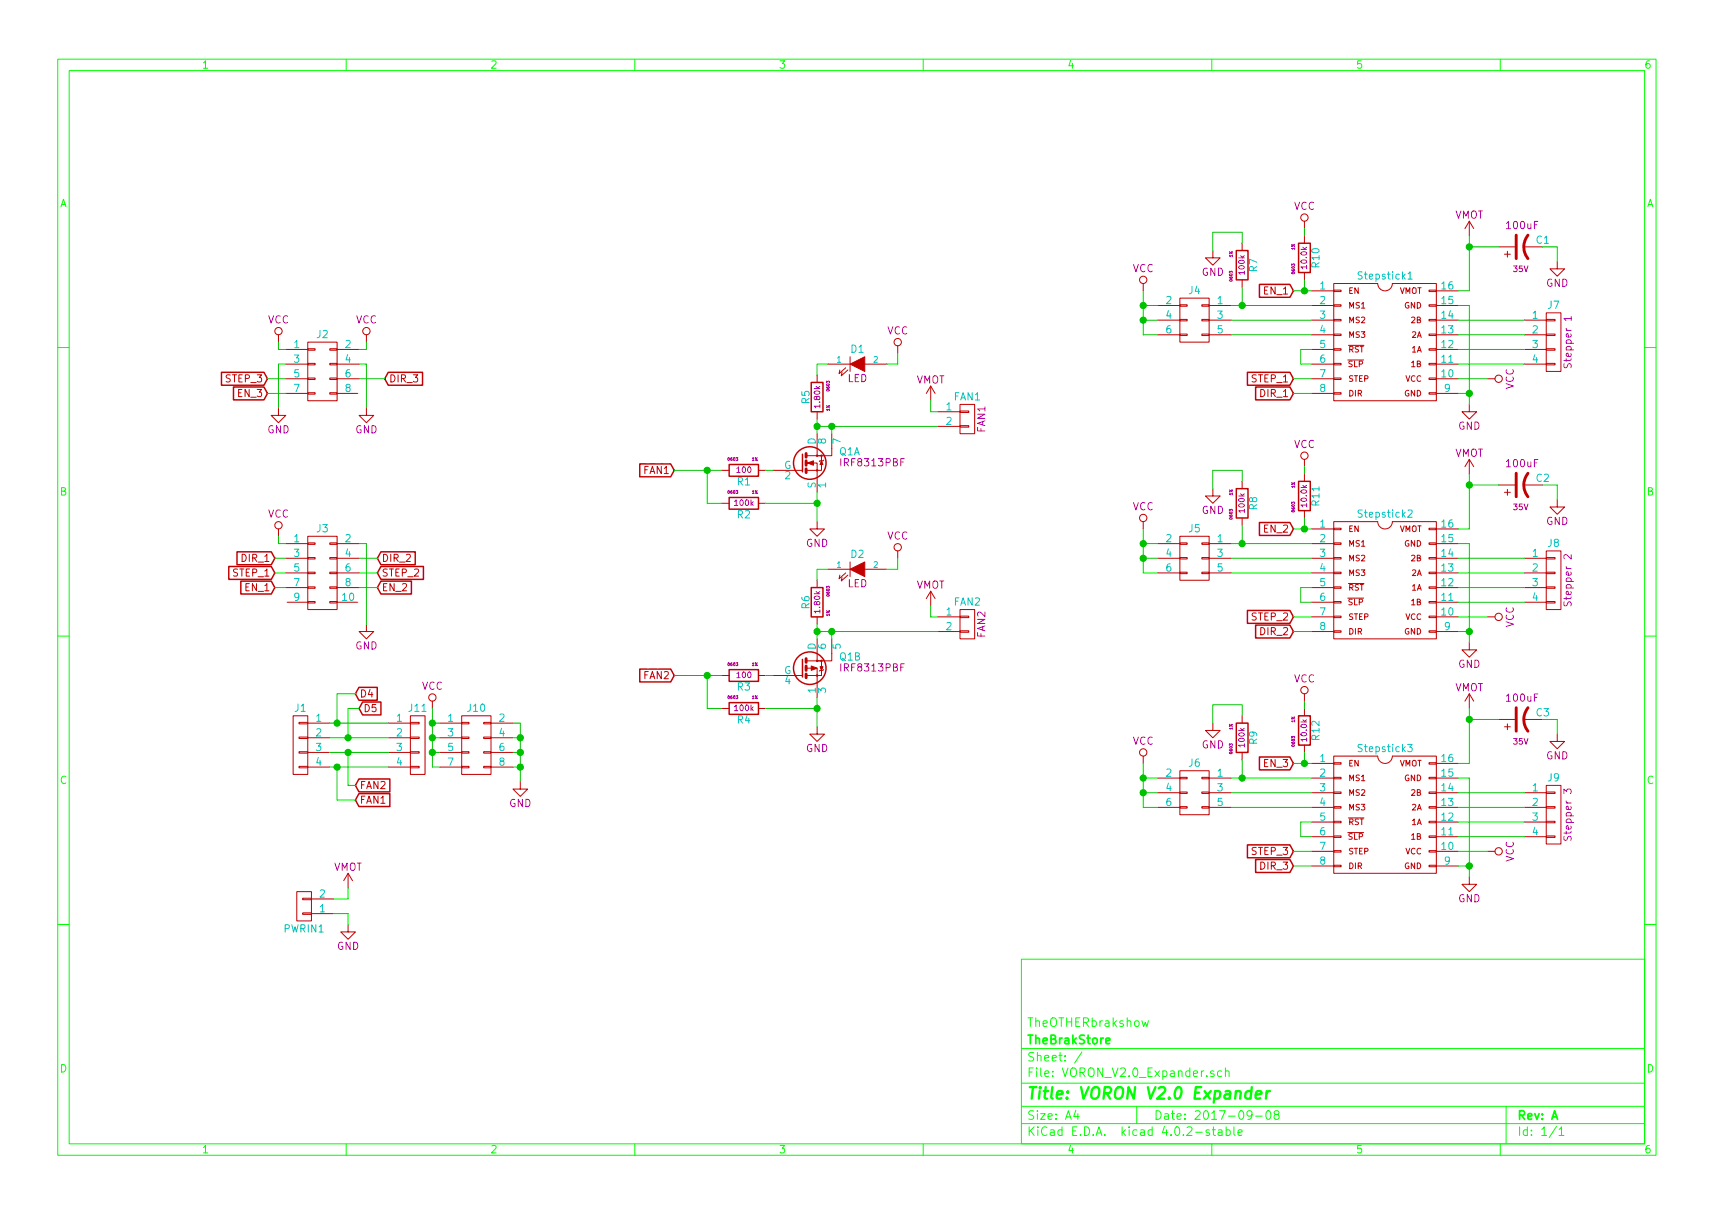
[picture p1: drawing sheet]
EESchema Schematic File Version 2
LIBS:power
LIBS:device
LIBS:transistors
LIBS:conn
LIBS:linear
LIBS:regul
LIBS:74xx
LIBS:cmos4000
LIBS:adc-dac
LIBS:memory
LIBS:xilinx
LIBS:microcontrollers
LIBS:dsp
LIBS:microchip
LIBS:analog_switches
LIBS:motorola
LIBS:texas
LIBS:intel
LIBS:audio
LIBS:interface
LIBS:digital-audio
LIBS:philips
LIBS:display
LIBS:cypress
LIBS:siliconi
LIBS:opto
LIBS:atmel
LIBS:contrib
LIBS:valves
LIBS:VORON_V2.0_Expander
LIBS:VORON_V2.0
LIBS:VORON_V2.0_Expander-cache
EELAYER 25 0
EELAYER END
$Descr A4 11693 8268
encoding utf-8
Sheet 1 1
Title "VORON V2.0 Expander"
Date "2017-09-08"
Rev "A"
Comp "TheBrakStore"
Comment1 "TheOTHERbrakshow"
Comment2 ""
Comment3 ""
Comment4 ""
$EndDescr
$Comp
L CONN_02X04 J2
U 1 1
P 2200 2525
F 0 "J2" H 2200 2775 50  0000 C CNN
F 1 "CONN_02X04" H 2200 2275 50  0001 C CNN
F 2 "VORON_V2.0:2X4_PIN_SOCKET" H 2200 1325 50  0001 C CNN
F 3 "" H 2200 1325 50  0000 C CNN
	1    2200 2525
	1    0    0    -1  
$EndComp
$Comp
L CONN_02X05 J3
U 1 1
P 2200 3900
F 0 "J3" H 2200 4200 50  0000 C CNN
F 1 "CONN_02X05" H 2200 3600 50  0001 C CNN
F 2 "VORON_V2.0:2X5_PIN_SOCKET" H 2200 2700 50  0001 C CNN
F 3 "" H 2200 2700 50  0000 C CNN
	1    2200 3900
	1    0    0    -1  
$EndComp
$Comp
L Stepstick Stepstick1
U 1 1
P 9450 2325
F 0 "Stepstick1" H 9450 2775 50  0000 C CNN
F 1 "Stepstick" H 9450 1825 50  0001 C CNN
F 2 "VORON_V2.0:Stepstick" H 9450 1125 50  0001 C CNN
F 3 "" H 9450 1125 50  0000 C CNN
	1    9450 2325
	1    0    0    -1  
$EndComp
$Comp
L R R10
U 1 1
P 8900 1750
F 0 "R10" V 8980 1750 50  0000 C CNN
F 1 "10.0k" V 8900 1750 39  0000 C CNN
F 2 "VORON_V2.0:R_0603" V 8830 1750 50  0001 C CNN
F 3 "" H 8900 1750 50  0000 C CNN
F 4 "1%" V 8825 1825 20  0000 C CNN "Tolerance"
F 5 "0603" V 8825 1675 20  0000 C CNN "Package"
	1    8900 1750
	1    0    0    -1  
$EndComp
Text GLabel 8825 1975 0    49   Input ~ 0
EN_1
$Comp
L R R7
U 1 1
P 8475 1800
F 0 "R7" V 8555 1800 50  0000 C CNN
F 1 "100k" V 8475 1800 39  0000 C CNN
F 2 "VORON_V2.0:R_0603" V 8405 1800 50  0001 C CNN
F 3 "" H 8475 1800 50  0000 C CNN
F 4 "1%" V 8400 1875 20  0000 C CNN "Tolerance"
F 5 "0603" V 8400 1725 20  0000 C CNN "Package"
	1    8475 1800
	1    0    0    -1  
$EndComp
Text GLabel 8825 2575 0    49   Input ~ 0
STEP_1
Text GLabel 8825 2675 0    49   Input ~ 0
DIR_1
$Comp
L VMOT #PWR01
U 1 1
P 10025 1600
F 0 "#PWR01" H 10025 1450 50  0001 C CNN
F 1 "VMOT" H 10025 1740 50  0000 C CNN
F 2 "" H 10025 1600 50  0000 C CNN
F 3 "" H 10025 1600 50  0000 C CNN
	1    10025 1600
	1    0    0    -1  
$EndComp
$Comp
L VCC #PWR02
U 1 1
P 10150 2575
F 0 "#PWR02" H 10150 2425 50  0001 C CNN
F 1 "VCC" H 10150 2725 50  0000 C CNN
F 2 "" H 10150 2575 50  0000 C CNN
F 3 "" H 10150 2575 50  0000 C CNN
	1    10150 2575
	0    1    1    0   
$EndComp
$Comp
L GND #PWR03
U 1 1
P 10025 2750
F 0 "#PWR03" H 10025 2500 50  0001 C CNN
F 1 "GND" H 10025 2600 50  0000 C CNN
F 2 "" H 10025 2750 50  0000 C CNN
F 3 "" H 10025 2750 50  0000 C CNN
	1    10025 2750
	1    0    0    -1  
$EndComp
$Comp
L CONN_02X03 J4
U 1 1
P 8150 2175
F 0 "J4" H 8150 2375 50  0000 C CNN
F 1 "CONN_02X03" H 8150 1975 50  0001 C CNN
F 2 "VORON_V2.0:2X03_PIN_HEADER" H 8150 975 50  0001 C CNN
F 3 "" H 8150 975 50  0000 C CNN
	1    8150 2175
	-1   0    0    -1  
$EndComp
$Comp
L VCC #PWR04
U 1 1
P 7800 1975
F 0 "#PWR04" H 7800 1825 50  0001 C CNN
F 1 "VCC" H 7800 2125 50  0000 C CNN
F 2 "" H 7800 1975 50  0000 C CNN
F 3 "" H 7800 1975 50  0000 C CNN
	1    7800 1975
	1    0    0    -1  
$EndComp
$Comp
L GND #PWR05
U 1 1
P 8275 1700
F 0 "#PWR05" H 8275 1450 50  0001 C CNN
F 1 "GND" H 8275 1550 50  0000 C CNN
F 2 "" H 8275 1700 50  0000 C CNN
F 3 "" H 8275 1700 50  0000 C CNN
	1    8275 1700
	1    0    0    -1  
$EndComp
$Comp
L CONN_01X04 J7
U 1 1
P 10600 2325
F 0 "J7" H 10600 2575 50  0000 C CNN
F 1 "Stepper 1" V 10700 2325 50  0000 C CNN
F 2 "VORON_V2.0:1X04_PIN_HEADER" H 10600 2325 50  0001 C CNN
F 3 "" H 10600 2325 50  0000 C CNN
	1    10600 2325
	1    0    0    -1  
$EndComp
$Comp
L Stepstick Stepstick2
U 1 1
P 9450 3950
F 0 "Stepstick2" H 9450 4400 50  0000 C CNN
F 1 "Stepstick" H 9450 3450 50  0001 C CNN
F 2 "VORON_V2.0:Stepstick" H 9450 2750 50  0001 C CNN
F 3 "" H 9450 2750 50  0000 C CNN
	1    9450 3950
	1    0    0    -1  
$EndComp
$Comp
L R R11
U 1 1
P 8900 3375
F 0 "R11" V 8980 3375 50  0000 C CNN
F 1 "10.0k" V 8900 3375 39  0000 C CNN
F 2 "VORON_V2.0:R_0603" V 8830 3375 50  0001 C CNN
F 3 "" H 8900 3375 50  0000 C CNN
F 4 "1%" V 8825 3450 20  0000 C CNN "Tolerance"
F 5 "0603" V 8825 3300 20  0000 C CNN "Package"
	1    8900 3375
	1    0    0    -1  
$EndComp
Text GLabel 8825 3600 0    49   Input ~ 0
EN_2
$Comp
L R R8
U 1 1
P 8475 3425
F 0 "R8" V 8555 3425 50  0000 C CNN
F 1 "100k" V 8475 3425 39  0000 C CNN
F 2 "VORON_V2.0:R_0603" V 8405 3425 50  0001 C CNN
F 3 "" H 8475 3425 50  0000 C CNN
F 4 "1%" V 8400 3500 20  0000 C CNN "Tolerance"
F 5 "0603" V 8400 3350 20  0000 C CNN "Package"
	1    8475 3425
	1    0    0    -1  
$EndComp
Text GLabel 8825 4200 0    49   Input ~ 0
STEP_2
Text GLabel 8825 4300 0    49   Input ~ 0
DIR_2
$Comp
L VCC #PWR06
U 1 1
P 10150 4200
F 0 "#PWR06" H 10150 4050 50  0001 C CNN
F 1 "VCC" H 10150 4350 50  0000 C CNN
F 2 "" H 10150 4200 50  0000 C CNN
F 3 "" H 10150 4200 50  0000 C CNN
	1    10150 4200
	0    1    1    0   
$EndComp
$Comp
L GND #PWR07
U 1 1
P 10025 4375
F 0 "#PWR07" H 10025 4125 50  0001 C CNN
F 1 "GND" H 10025 4225 50  0000 C CNN
F 2 "" H 10025 4375 50  0000 C CNN
F 3 "" H 10025 4375 50  0000 C CNN
	1    10025 4375
	1    0    0    -1  
$EndComp
$Comp
L CONN_02X03 J5
U 1 1
P 8150 3800
F 0 "J5" H 8150 4000 50  0000 C CNN
F 1 "CONN_02X03" H 8150 3600 50  0001 C CNN
F 2 "VORON_V2.0:2X03_PIN_HEADER" H 8150 2600 50  0001 C CNN
F 3 "" H 8150 2600 50  0000 C CNN
	1    8150 3800
	-1   0    0    -1  
$EndComp
$Comp
L VCC #PWR08
U 1 1
P 7800 3600
F 0 "#PWR08" H 7800 3450 50  0001 C CNN
F 1 "VCC" H 7800 3750 50  0000 C CNN
F 2 "" H 7800 3600 50  0000 C CNN
F 3 "" H 7800 3600 50  0000 C CNN
	1    7800 3600
	1    0    0    -1  
$EndComp
$Comp
L GND #PWR09
U 1 1
P 8275 3325
F 0 "#PWR09" H 8275 3075 50  0001 C CNN
F 1 "GND" H 8275 3175 50  0000 C CNN
F 2 "" H 8275 3325 50  0000 C CNN
F 3 "" H 8275 3325 50  0000 C CNN
	1    8275 3325
	1    0    0    -1  
$EndComp
$Comp
L CONN_01X04 J8
U 1 1
P 10600 3950
F 0 "J8" H 10600 4200 50  0000 C CNN
F 1 "Stepper 2" V 10700 3950 50  0000 C CNN
F 2 "VORON_V2.0:1X04_PIN_HEADER" H 10600 3950 50  0001 C CNN
F 3 "" H 10600 3950 50  0000 C CNN
	1    10600 3950
	1    0    0    -1  
$EndComp
$Comp
L Stepstick Stepstick3
U 1 1
P 9450 5550
F 0 "Stepstick3" H 9450 6000 50  0000 C CNN
F 1 "Stepstick" H 9450 5050 50  0001 C CNN
F 2 "VORON_V2.0:Stepstick" H 9450 4350 50  0001 C CNN
F 3 "" H 9450 4350 50  0000 C CNN
	1    9450 5550
	1    0    0    -1  
$EndComp
$Comp
L R R12
U 1 1
P 8900 4975
F 0 "R12" V 8980 4975 50  0000 C CNN
F 1 "10.0k" V 8900 4975 39  0000 C CNN
F 2 "VORON_V2.0:R_0603" V 8830 4975 50  0001 C CNN
F 3 "" H 8900 4975 50  0000 C CNN
F 4 "1%" V 8825 5050 20  0000 C CNN "Tolerance"
F 5 "0603" V 8825 4900 20  0000 C CNN "Package"
	1    8900 4975
	1    0    0    -1  
$EndComp
Text GLabel 8825 5200 0    49   Input ~ 0
EN_3
$Comp
L R R9
U 1 1
P 8475 5025
F 0 "R9" V 8555 5025 50  0000 C CNN
F 1 "100k" V 8475 5025 39  0000 C CNN
F 2 "VORON_V2.0:R_0603" V 8405 5025 50  0001 C CNN
F 3 "" H 8475 5025 50  0000 C CNN
F 4 "1%" V 8400 5100 20  0000 C CNN "Tolerance"
F 5 "0603" V 8400 4950 20  0000 C CNN "Package"
	1    8475 5025
	1    0    0    -1  
$EndComp
Text GLabel 8825 5800 0    49   Input ~ 0
STEP_3
Text GLabel 8825 5900 0    49   Input ~ 0
DIR_3
$Comp
L VCC #PWR010
U 1 1
P 10150 5800
F 0 "#PWR010" H 10150 5650 50  0001 C CNN
F 1 "VCC" H 10150 5950 50  0000 C CNN
F 2 "" H 10150 5800 50  0000 C CNN
F 3 "" H 10150 5800 50  0000 C CNN
	1    10150 5800
	0    1    1    0   
$EndComp
$Comp
L GND #PWR011
U 1 1
P 10025 5975
F 0 "#PWR011" H 10025 5725 50  0001 C CNN
F 1 "GND" H 10025 5825 50  0000 C CNN
F 2 "" H 10025 5975 50  0000 C CNN
F 3 "" H 10025 5975 50  0000 C CNN
	1    10025 5975
	1    0    0    -1  
$EndComp
$Comp
L CONN_02X03 J6
U 1 1
P 8150 5400
F 0 "J6" H 8150 5600 50  0000 C CNN
F 1 "CONN_02X03" H 8150 5200 50  0001 C CNN
F 2 "VORON_V2.0:2X03_PIN_HEADER" H 8150 4200 50  0001 C CNN
F 3 "" H 8150 4200 50  0000 C CNN
	1    8150 5400
	-1   0    0    -1  
$EndComp
$Comp
L VCC #PWR012
U 1 1
P 7800 5200
F 0 "#PWR012" H 7800 5050 50  0001 C CNN
F 1 "VCC" H 7800 5350 50  0000 C CNN
F 2 "" H 7800 5200 50  0000 C CNN
F 3 "" H 7800 5200 50  0000 C CNN
	1    7800 5200
	1    0    0    -1  
$EndComp
$Comp
L GND #PWR013
U 1 1
P 8275 4925
F 0 "#PWR013" H 8275 4675 50  0001 C CNN
F 1 "GND" H 8275 4775 50  0000 C CNN
F 2 "" H 8275 4925 50  0000 C CNN
F 3 "" H 8275 4925 50  0000 C CNN
	1    8275 4925
	1    0    0    -1  
$EndComp
$Comp
L CONN_01X04 J9
U 1 1
P 10600 5550
F 0 "J9" H 10600 5800 50  0000 C CNN
F 1 "Stepper 3" V 10700 5550 50  0000 C CNN
F 2 "VORON_V2.0:1X04_PIN_HEADER" H 10600 5550 50  0001 C CNN
F 3 "" H 10600 5550 50  0000 C CNN
	1    10600 5550
	1    0    0    -1  
$EndComp
$Comp
L VCC #PWR014
U 1 1
P 8900 4775
F 0 "#PWR014" H 8900 4625 50  0001 C CNN
F 1 "VCC" H 8900 4925 50  0000 C CNN
F 2 "" H 8900 4775 50  0000 C CNN
F 3 "" H 8900 4775 50  0000 C CNN
	1    8900 4775
	1    0    0    -1  
$EndComp
$Comp
L VCC #PWR015
U 1 1
P 8900 3175
F 0 "#PWR015" H 8900 3025 50  0001 C CNN
F 1 "VCC" H 8900 3325 50  0000 C CNN
F 2 "" H 8900 3175 50  0000 C CNN
F 3 "" H 8900 3175 50  0000 C CNN
	1    8900 3175
	1    0    0    -1  
$EndComp
$Comp
L VCC #PWR016
U 1 1
P 8900 1550
F 0 "#PWR016" H 8900 1400 50  0001 C CNN
F 1 "VCC" H 8900 1700 50  0000 C CNN
F 2 "" H 8900 1550 50  0000 C CNN
F 3 "" H 8900 1550 50  0000 C CNN
	1    8900 1550
	1    0    0    -1  
$EndComp
$Comp
L VCC #PWR017
U 1 1
P 1900 2325
F 0 "#PWR017" H 1900 2175 50  0001 C CNN
F 1 "VCC" H 1900 2475 50  0000 C CNN
F 2 "" H 1900 2325 50  0000 C CNN
F 3 "" H 1900 2325 50  0000 C CNN
	1    1900 2325
	1    0    0    -1  
$EndComp
$Comp
L VCC #PWR018
U 1 1
P 2500 2325
F 0 "#PWR018" H 2500 2175 50  0001 C CNN
F 1 "VCC" H 2500 2475 50  0000 C CNN
F 2 "" H 2500 2325 50  0000 C CNN
F 3 "" H 2500 2325 50  0000 C CNN
	1    2500 2325
	1    0    0    -1  
$EndComp
$Comp
L VCC #PWR019
U 1 1
P 1900 3650
F 0 "#PWR019" H 1900 3500 50  0001 C CNN
F 1 "VCC" H 1900 3800 50  0000 C CNN
F 2 "" H 1900 3650 50  0000 C CNN
F 3 "" H 1900 3650 50  0000 C CNN
	1    1900 3650
	1    0    0    -1  
$EndComp
Text GLabel 1875 3800 0    49   Input ~ 0
DIR_1
Text GLabel 1875 3900 0    49   Input ~ 0
STEP_1
Text GLabel 1875 4000 0    49   Input ~ 0
EN_1
Text GLabel 2575 3800 2    49   Input ~ 0
DIR_2
Text GLabel 2575 3900 2    49   Input ~ 0
STEP_2
Text GLabel 2575 4000 2    49   Input ~ 0
EN_2
$Comp
L GND #PWR020
U 1 1
P 2500 4250
F 0 "#PWR020" H 2500 4000 50  0001 C CNN
F 1 "GND" H 2500 4100 50  0000 C CNN
F 2 "" H 2500 4250 50  0000 C CNN
F 3 "" H 2500 4250 50  0000 C CNN
	1    2500 4250
	1    0    0    -1  
$EndComp
Text GLabel 2625 2575 2    49   Input ~ 0
DIR_3
Text GLabel 1825 2675 0    49   Input ~ 0
EN_3
Text GLabel 1825 2575 0    49   Input ~ 0
STEP_3
$Comp
L GND #PWR021
U 1 1
P 1900 2775
F 0 "#PWR021" H 1900 2525 50  0001 C CNN
F 1 "GND" H 1900 2625 50  0000 C CNN
F 2 "" H 1900 2775 50  0000 C CNN
F 3 "" H 1900 2775 50  0000 C CNN
	1    1900 2775
	1    0    0    -1  
$EndComp
$Comp
L GND #PWR022
U 1 1
P 2500 2775
F 0 "#PWR022" H 2500 2525 50  0001 C CNN
F 1 "GND" H 2500 2625 50  0000 C CNN
F 2 "" H 2500 2775 50  0000 C CNN
F 3 "" H 2500 2775 50  0000 C CNN
	1    2500 2775
	1    0    0    -1  
$EndComp
NoConn ~ 2450 2675
NoConn ~ 2450 4100
NoConn ~ 1950 4100
Text Notes 10275 2175 0    60   ~ 0
2B
Text Notes 10275 2275 0    60   ~ 0
2A
Text Notes 10275 2375 0    60   ~ 0
1A
Text Notes 10275 2475 0    60   ~ 0
1B
Text Notes 10275 3800 0    60   ~ 0
2B
Text Notes 10275 5400 0    60   ~ 0
2B
Text Notes 10275 3900 0    60   ~ 0
2A
Text Notes 10275 5500 0    60   ~ 0
2A
Text Notes 10275 4000 0    60   ~ 0
1A
Text Notes 10275 5600 0    60   ~ 0
1A
Text Notes 10275 4100 0    60   ~ 0
1B
Text Notes 10275 5700 0    60   ~ 0
1B
$Comp
L CP1 C1
U 1 1
P 10375 1675
F 0 "C1" V 10425 1475 50  0000 L CNN
F 1 "100uF" V 10525 1550 50  0000 L CNN
F 2 "VORON_V2.0:c_elec_6.3x7.7" H 10375 1675 50  0001 C CNN
F 3 "" H 10375 1675 50  0001 C CNN
F 4 "35V" V 10225 1675 39  0000 C CNN "Voltage"
	1    10375 1675
	0    -1   -1   0   
$EndComp
$Comp
L GND #PWR023
U 1 1
P 10625 1775
F 0 "#PWR023" H 10625 1525 50  0001 C CNN
F 1 "GND" H 10625 1625 50  0000 C CNN
F 2 "" H 10625 1775 50  0000 C CNN
F 3 "" H 10625 1775 50  0000 C CNN
	1    10625 1775
	1    0    0    -1  
$EndComp
$Comp
L VMOT #PWR024
U 1 1
P 10025 3225
F 0 "#PWR024" H 10025 3075 50  0001 C CNN
F 1 "VMOT" H 10025 3365 50  0000 C CNN
F 2 "" H 10025 3225 50  0000 C CNN
F 3 "" H 10025 3225 50  0000 C CNN
	1    10025 3225
	1    0    0    -1  
$EndComp
$Comp
L CP1 C2
U 1 1
P 10375 3300
F 0 "C2" V 10425 3100 50  0000 L CNN
F 1 "100uF" V 10525 3175 50  0000 L CNN
F 2 "VORON_V2.0:c_elec_6.3x7.7" H 10375 3300 50  0001 C CNN
F 3 "" H 10375 3300 50  0000 C CNN
F 4 "35V" V 10225 3300 39  0000 C CNN "Voltage"
	1    10375 3300
	0    -1   -1   0   
$EndComp
$Comp
L GND #PWR025
U 1 1
P 10625 3400
F 0 "#PWR025" H 10625 3150 50  0001 C CNN
F 1 "GND" H 10625 3250 50  0000 C CNN
F 2 "" H 10625 3400 50  0000 C CNN
F 3 "" H 10625 3400 50  0000 C CNN
	1    10625 3400
	1    0    0    -1  
$EndComp
$Comp
L VMOT #PWR026
U 1 1
P 10025 4825
F 0 "#PWR026" H 10025 4675 50  0001 C CNN
F 1 "VMOT" H 10025 4965 50  0000 C CNN
F 2 "" H 10025 4825 50  0000 C CNN
F 3 "" H 10025 4825 50  0000 C CNN
	1    10025 4825
	1    0    0    -1  
$EndComp
$Comp
L CP1 C3
U 1 1
P 10375 4900
F 0 "C3" V 10425 4700 50  0000 L CNN
F 1 "100uF" V 10525 4775 50  0000 L CNN
F 2 "VORON_V2.0:c_elec_6.3x7.7" H 10375 4900 50  0001 C CNN
F 3 "" H 10375 4900 50  0000 C CNN
F 4 "35V" V 10225 4900 39  0000 C CNN "Voltage"
	1    10375 4900
	0    -1   -1   0   
$EndComp
$Comp
L GND #PWR027
U 1 1
P 10625 5000
F 0 "#PWR027" H 10625 4750 50  0001 C CNN
F 1 "GND" H 10625 4850 50  0000 C CNN
F 2 "" H 10625 5000 50  0000 C CNN
F 3 "" H 10625 5000 50  0000 C CNN
	1    10625 5000
	1    0    0    -1  
$EndComp
$Comp
L CONN_01X04 J1
U 1 1
P 2050 5075
F 0 "J1" H 2050 5325 50  0000 C CNN
F 1 " " V 2150 5075 50  0001 C CNN
F 2 "VORON_V2.0:1X04_PIN_SOCKET" H 2050 5075 50  0001 C CNN
F 3 "" H 2050 5075 50  0000 C CNN
	1    2050 5075
	-1   0    0    -1  
$EndComp
$Comp
L IRF8313PBF Q1
U 1 1
P 5475 3150
F 0 "Q1" H 5725 3225 50  0000 L CNN
F 1 "IRF8313PBF" H 5725 3150 50  0000 L CNN
F 2 "VORON_V2.0:SOIC-8_3.9x4.9mm_Pitch1.27mm" H 5725 3075 50  0001 L CNN
F 3 "" H 5475 3150 50  0000 L CNN
	1    5475 3150
	1    0    0    -1  
$EndComp
$Comp
L R R6
U 1 1
P 5575 4100
F 0 "R6" V 5655 4100 50  0000 C CNN
F 1 "1.80k" V 5575 4100 39  0000 C CNN
F 2 "VORON_V2.0:R_0603" V 5505 4100 50  0001 C CNN
F 3 "" H 5575 4100 50  0000 C CNN
F 4 "1%" V 5500 4175 20  0000 C CNN "Tolerance"
F 5 "0603" V 5500 4025 20  0000 C CNN "Package"
	1    5575 4100
	-1   0    0    1   
$EndComp
$Comp
L R R4
U 1 1
P 5075 4825
F 0 "R4" V 5155 4825 50  0000 C CNN
F 1 "100k" V 5075 4825 39  0000 C CNN
F 2 "VORON_V2.0:R_0603" V 5005 4825 50  0001 C CNN
F 3 "" H 5075 4825 50  0000 C CNN
F 4 "1%" V 5000 4900 20  0000 C CNN "Tolerance"
F 5 "0603" V 5000 4750 20  0000 C CNN "Package"
	1    5075 4825
	0    1    1    0   
$EndComp
$Comp
L R R3
U 1 1
P 5075 4600
F 0 "R3" V 5155 4600 50  0000 C CNN
F 1 "100" V 5075 4600 39  0000 C CNN
F 2 "VORON_V2.0:R_0603" V 5005 4600 50  0001 C CNN
F 3 "" H 5075 4600 50  0000 C CNN
F 4 "1%" V 5000 4675 20  0000 C CNN "Tolerance"
F 5 "0603" V 5000 4525 20  0000 C CNN "Package"
	1    5075 4600
	0    1    1    0   
$EndComp
$Comp
L GND #PWR028
U 1 1
P 5575 4950
F 0 "#PWR028" H 5575 4700 50  0001 C CNN
F 1 "GND" H 5575 4800 50  0000 C CNN
F 2 "" H 5575 4950 50  0000 C CNN
F 3 "" H 5575 4950 50  0000 C CNN
	1    5575 4950
	1    0    0    -1  
$EndComp
$Comp
L LED D2
U 1 1
P 5850 3875
F 0 "D2" H 5850 3975 50  0000 C CNN
F 1 "LED" H 5850 3775 50  0000 C CNN
F 2 "VORON_V2.0:LED_0805" H 5850 3875 50  0001 C CNN
F 3 "" H 5850 3875 50  0000 C CNN
	1    5850 3875
	1    0    0    -1  
$EndComp
$Comp
L VCC #PWR029
U 1 1
P 6125 3800
F 0 "#PWR029" H 6125 3650 50  0001 C CNN
F 1 "VCC" H 6125 3950 50  0000 C CNN
F 2 "" H 6125 3800 50  0000 C CNN
F 3 "" H 6125 3800 50  0000 C CNN
	1    6125 3800
	1    0    0    -1  
$EndComp
Text GLabel 4600 4600 0    49   Input ~ 0
FAN2
Text Notes 4400 4550 0    60   ~ 0
D6\n
$Comp
L IRF8313PBF Q1
U 2 1
P 5475 4550
F 0 "Q1" H 5725 4625 50  0000 L CNN
F 1 "IRF8313PBF" H 5725 4550 50  0000 L CNN
F 2 "VORON_V2.0:SOIC-8_3.9x4.9mm_Pitch1.27mm" H 5725 4475 50  0001 L CNN
F 3 "" H 5475 4550 50  0000 L CNN
	2    5475 4550
	1    0    0    -1  
$EndComp
$Comp
L R R5
U 1 1
P 5575 2700
F 0 "R5" V 5655 2700 50  0000 C CNN
F 1 "1.80k" V 5575 2700 39  0000 C CNN
F 2 "VORON_V2.0:R_0603" V 5505 2700 50  0001 C CNN
F 3 "" H 5575 2700 50  0000 C CNN
F 4 "1%" V 5500 2775 20  0000 C CNN "Tolerance"
F 5 "0603" V 5500 2625 20  0000 C CNN "Package"
	1    5575 2700
	-1   0    0    1   
$EndComp
$Comp
L R R2
U 1 1
P 5075 3425
F 0 "R2" V 5155 3425 50  0000 C CNN
F 1 "100k" V 5075 3425 39  0000 C CNN
F 2 "VORON_V2.0:R_0603" V 5005 3425 50  0001 C CNN
F 3 "" H 5075 3425 50  0000 C CNN
F 4 "1%" V 5000 3500 20  0000 C CNN "Tolerance"
F 5 "0603" V 5000 3350 20  0000 C CNN "Package"
	1    5075 3425
	0    1    1    0   
$EndComp
$Comp
L R R1
U 1 1
P 5075 3200
F 0 "R1" V 5155 3200 50  0000 C CNN
F 1 "100" V 5075 3200 39  0000 C CNN
F 2 "VORON_V2.0:R_0603" V 5005 3200 50  0001 C CNN
F 3 "" H 5075 3200 50  0000 C CNN
F 4 "1%" V 5000 3275 20  0000 C CNN "Tolerance"
F 5 "0603" V 5000 3125 20  0000 C CNN "Package"
	1    5075 3200
	0    1    1    0   
$EndComp
$Comp
L GND #PWR030
U 1 1
P 5575 3550
F 0 "#PWR030" H 5575 3300 50  0001 C CNN
F 1 "GND" H 5575 3400 50  0000 C CNN
F 2 "" H 5575 3550 50  0000 C CNN
F 3 "" H 5575 3550 50  0000 C CNN
	1    5575 3550
	1    0    0    -1  
$EndComp
$Comp
L LED D1
U 1 1
P 5850 2475
F 0 "D1" H 5850 2575 50  0000 C CNN
F 1 "LED" H 5850 2375 50  0000 C CNN
F 2 "VORON_V2.0:LED_0805" H 5850 2475 50  0001 C CNN
F 3 "" H 5850 2475 50  0000 C CNN
	1    5850 2475
	1    0    0    -1  
$EndComp
$Comp
L VCC #PWR031
U 1 1
P 6125 2400
F 0 "#PWR031" H 6125 2250 50  0001 C CNN
F 1 "VCC" H 6125 2550 50  0000 C CNN
F 2 "" H 6125 2400 50  0000 C CNN
F 3 "" H 6125 2400 50  0000 C CNN
	1    6125 2400
	1    0    0    -1  
$EndComp
Text GLabel 4600 3200 0    49   Input ~ 0
FAN1
Text Notes 4400 3150 0    60   ~ 0
D11
$Comp
L CONN_01X02 FAN1
U 1 1
P 6600 2850
F 0 "FAN1" H 6600 3000 50  0000 C CNN
F 1 "FAN1" V 6700 2850 50  0000 C CNN
F 2 "VORON_V2.0:1X2_PIN_HEADER" H 6600 2850 50  0001 C CNN
F 3 "" H 6600 2850 50  0000 C CNN
	1    6600 2850
	1    0    0    -1  
$EndComp
$Comp
L VMOT #PWR032
U 1 1
P 6350 2725
F 0 "#PWR032" H 6350 2575 50  0001 C CNN
F 1 "VMOT" H 6350 2865 50  0000 C CNN
F 2 "" H 6350 2725 50  0000 C CNN
F 3 "" H 6350 2725 50  0000 C CNN
	1    6350 2725
	1    0    0    -1  
$EndComp
$Comp
L CONN_01X02 FAN2
U 1 1
P 6600 4250
F 0 "FAN2" H 6600 4400 50  0000 C CNN
F 1 "FAN2" V 6700 4250 50  0000 C CNN
F 2 "VORON_V2.0:1X2_PIN_HEADER" H 6600 4250 50  0001 C CNN
F 3 "" H 6600 4250 50  0000 C CNN
	1    6600 4250
	1    0    0    -1  
$EndComp
$Comp
L VMOT #PWR033
U 1 1
P 6350 4125
F 0 "#PWR033" H 6350 3975 50  0001 C CNN
F 1 "VMOT" H 6350 4265 50  0000 C CNN
F 2 "" H 6350 4125 50  0000 C CNN
F 3 "" H 6350 4125 50  0000 C CNN
	1    6350 4125
	1    0    0    -1  
$EndComp
Text GLabel 2425 4725 2    49   Input ~ 0
D4
Text GLabel 2450 4825 2    49   Input ~ 0
D5
Text GLabel 2425 5350 2    49   Input ~ 0
FAN2
Text GLabel 2425 5450 2    49   Input ~ 0
FAN1
Text Notes 1825 5250 0    60   ~ 0
D11
Text Notes 1825 5150 0    60   ~ 0
D6
Text Notes 975  5125 0    60   ~ 0
PWM GPIOs
Text Notes 975  5400 0    60   ~ 0
TOP ROW ON\nRAMP SERVO\nPORT
$Comp
L CONN_01X02 PWRIN1
U 1 1
P 2075 6175
F 0 "PWRIN1" H 2075 6325 50  0000 C CNN
F 1 "PWRIN" V 2175 6175 50  0001 C CNN
F 2 "VORON_V2.0:mkds_1,5-2" H 2075 6175 50  0001 C CNN
F 3 "" H 2075 6175 50  0000 C CNN
	1    2075 6175
	-1   0    0    1   
$EndComp
Text Notes 1950 6750 0    60   ~ 0
VMOT POWER:\n 12V / 24V
$Comp
L VMOT #PWR034
U 1 1
P 2375 6050
F 0 "#PWR034" H 2375 5900 50  0001 C CNN
F 1 "VMOT" H 2375 6190 50  0000 C CNN
F 2 "" H 2375 6050 50  0000 C CNN
F 3 "" H 2375 6050 50  0000 C CNN
	1    2375 6050
	1    0    0    -1  
$EndComp
$Comp
L GND #PWR035
U 1 1
P 2375 6300
F 0 "#PWR035" H 2375 6050 50  0001 C CNN
F 1 "GND" H 2375 6150 50  0000 C CNN
F 2 "" H 2375 6300 50  0000 C CNN
F 3 "" H 2375 6300 50  0000 C CNN
	1    2375 6300
	1    0    0    -1  
$EndComp
$Comp
L CONN_02X04 J10
U 1 1
P 3250 5075
F 0 "J10" H 3250 5325 50  0000 C CNN
F 1 "CONN_02X04" H 3250 4825 50  0001 C CNN
F 2 "VORON_V2.0:2X4_PIN_SOCKET" H 3250 3875 50  0001 C CNN
F 3 "" H 3250 3875 50  0000 C CNN
	1    3250 5075
	1    0    0    -1  
$EndComp
$Comp
L GND #PWR036
U 1 1
P 3550 5325
F 0 "#PWR036" H 3550 5075 50  0001 C CNN
F 1 "GND" H 3550 5175 50  0000 C CNN
F 2 "" H 3550 5325 50  0000 C CNN
F 3 "" H 3550 5325 50  0000 C CNN
	1    3550 5325
	1    0    0    -1  
$EndComp
$Comp
L CONN_01X04 J11
U 1 1
P 2850 5075
F 0 "J11" H 2850 5325 50  0000 C CNN
F 1 " " V 2950 5075 50  0001 C CNN
F 2 "VORON_V2.0:1X04_PIN_SOCKET" H 2850 5075 50  0001 C CNN
F 3 "" H 2850 5075 50  0000 C CNN
	1    2850 5075
	1    0    0    -1  
$EndComp
Wire Wire Line
	8900 1900 8900 1975
Wire Wire Line
	8825 1975 8950 1975
Connection ~ 8900 1975
Wire Wire Line
	8400 2075 8950 2075
Wire Wire Line
	8475 2075 8475 1950
Wire Wire Line
	8950 2475 8875 2475
Wire Wire Line
	8950 2375 8875 2375
Wire Wire Line
	8875 2375 8875 2475
Wire Wire Line
	8400 2175 8950 2175
Connection ~ 8475 2075
Wire Wire Line
	8950 2275 8400 2275
Wire Wire Line
	8950 2575 8825 2575
Wire Wire Line
	8950 2675 8825 2675
Wire Wire Line
	10025 1600 10025 1975
Wire Wire Line
	10025 1975 9950 1975
Wire Wire Line
	9950 2075 10025 2075
Wire Wire Line
	10025 2075 10025 2750
Wire Wire Line
	9950 2675 10025 2675
Connection ~ 10025 2675
Wire Wire Line
	9950 2175 10400 2175
Wire Wire Line
	9950 2275 10400 2275
Wire Wire Line
	9950 2375 10400 2375
Wire Wire Line
	9950 2475 10400 2475
Wire Wire Line
	9950 2575 10150 2575
Wire Wire Line
	7900 2075 7800 2075
Wire Wire Line
	7800 1975 7800 2275
Wire Wire Line
	7800 2175 7900 2175
Connection ~ 7800 2075
Wire Wire Line
	7800 2275 7900 2275
Connection ~ 7800 2175
Wire Wire Line
	8275 1700 8275 1575
Wire Wire Line
	8275 1575 8475 1575
Wire Wire Line
	8475 1575 8475 1650
Wire Wire Line
	8900 3525 8900 3600
Wire Wire Line
	8825 3600 8950 3600
Connection ~ 8900 3600
Wire Wire Line
	8400 3700 8950 3700
Wire Wire Line
	8475 3700 8475 3575
Wire Wire Line
	8950 4100 8875 4100
Wire Wire Line
	8950 4000 8875 4000
Wire Wire Line
	8875 4000 8875 4100
Wire Wire Line
	8400 3800 8950 3800
Connection ~ 8475 3700
Wire Wire Line
	8950 3900 8400 3900
Wire Wire Line
	8950 4200 8825 4200
Wire Wire Line
	8950 4300 8825 4300
Wire Wire Line
	9950 3700 10025 3700
Wire Wire Line
	10025 3700 10025 4375
Wire Wire Line
	9950 4300 10025 4300
Connection ~ 10025 4300
Wire Wire Line
	9950 3800 10400 3800
Wire Wire Line
	9950 3900 10400 3900
Wire Wire Line
	9950 4000 10400 4000
Wire Wire Line
	9950 4100 10400 4100
Wire Wire Line
	9950 4200 10150 4200
Wire Wire Line
	7900 3700 7800 3700
Wire Wire Line
	7800 3600 7800 3900
Wire Wire Line
	7800 3800 7900 3800
Connection ~ 7800 3700
Wire Wire Line
	7800 3900 7900 3900
Connection ~ 7800 3800
Wire Wire Line
	8275 3325 8275 3200
Wire Wire Line
	8275 3200 8475 3200
Wire Wire Line
	8475 3200 8475 3275
Wire Wire Line
	8900 5125 8900 5200
Wire Wire Line
	8825 5200 8950 5200
Connection ~ 8900 5200
Wire Wire Line
	8400 5300 8950 5300
Wire Wire Line
	8475 5300 8475 5175
Wire Wire Line
	8950 5700 8875 5700
Wire Wire Line
	8950 5600 8875 5600
Wire Wire Line
	8875 5600 8875 5700
Wire Wire Line
	8400 5400 8950 5400
Connection ~ 8475 5300
Wire Wire Line
	8950 5500 8400 5500
Wire Wire Line
	8950 5800 8825 5800
Wire Wire Line
	8950 5900 8825 5900
Wire Wire Line
	9950 5300 10025 5300
Wire Wire Line
	10025 5300 10025 5975
Wire Wire Line
	9950 5900 10025 5900
Connection ~ 10025 5900
Wire Wire Line
	9950 5400 10400 5400
Wire Wire Line
	9950 5500 10400 5500
Wire Wire Line
	9950 5600 10400 5600
Wire Wire Line
	9950 5700 10400 5700
Wire Wire Line
	9950 5800 10150 5800
Wire Wire Line
	7900 5300 7800 5300
Wire Wire Line
	7800 5200 7800 5500
Wire Wire Line
	7800 5400 7900 5400
Connection ~ 7800 5300
Wire Wire Line
	7800 5500 7900 5500
Connection ~ 7800 5400
Wire Wire Line
	8275 4925 8275 4800
Wire Wire Line
	8275 4800 8475 4800
Wire Wire Line
	8475 4800 8475 4875
Wire Wire Line
	8900 4775 8900 4825
Wire Wire Line
	8900 3225 8900 3175
Wire Wire Line
	8900 1550 8900 1600
Wire Wire Line
	1900 2325 1900 2375
Wire Wire Line
	1900 2375 1950 2375
Wire Wire Line
	2450 2375 2500 2375
Wire Wire Line
	2500 2375 2500 2325
Wire Wire Line
	1900 3650 1900 3700
Wire Wire Line
	1900 3700 1950 3700
Wire Wire Line
	2450 3700 2500 3700
Wire Wire Line
	1950 3800 1875 3800
Wire Wire Line
	1875 3900 1950 3900
Wire Wire Line
	1875 4000 1950 4000
Wire Wire Line
	2575 3800 2450 3800
Wire Wire Line
	2575 3900 2450 3900
Wire Wire Line
	2450 4000 2575 4000
Wire Wire Line
	2500 3700 2500 4250
Wire Wire Line
	1900 2475 1950 2475
Wire Wire Line
	1900 2475 1900 2775
Wire Wire Line
	1825 2575 1950 2575
Wire Wire Line
	1825 2675 1950 2675
Wire Wire Line
	2450 2575 2625 2575
Wire Wire Line
	2450 2475 2500 2475
Wire Wire Line
	2500 2475 2500 2775
Wire Wire Line
	10225 1675 10025 1675
Connection ~ 10025 1675
Wire Wire Line
	10525 1675 10625 1675
Wire Wire Line
	10625 1675 10625 1775
Wire Wire Line
	10025 3225 10025 3600
Wire Wire Line
	10025 3600 9950 3600
Wire Wire Line
	10225 3300 10025 3300
Connection ~ 10025 3300
Wire Wire Line
	10525 3300 10625 3300
Wire Wire Line
	10625 3300 10625 3400
Wire Wire Line
	10025 4825 10025 5200
Wire Wire Line
	10025 5200 9950 5200
Wire Wire Line
	10225 4900 10025 4900
Connection ~ 10025 4900
Wire Wire Line
	10525 4900 10625 4900
Wire Wire Line
	10625 4900 10625 5000
Wire Wire Line
	4600 4600 4925 4600
Wire Wire Line
	5225 4600 5275 4600
Connection ~ 4825 4600
Wire Wire Line
	5675 4300 5675 4350
Wire Wire Line
	5575 4750 5575 4950
Wire Wire Line
	4925 4825 4825 4825
Wire Wire Line
	4825 4825 4825 4600
Wire Wire Line
	5225 4825 5575 4825
Connection ~ 5575 4825
Wire Wire Line
	5575 4250 5575 4350
Wire Wire Line
	5575 4300 6400 4300
Connection ~ 5575 4300
Wire Wire Line
	6125 3800 6125 3875
Wire Wire Line
	6125 3875 6050 3875
Wire Wire Line
	5650 3875 5575 3875
Wire Wire Line
	5575 3875 5575 3950
Connection ~ 5675 4300
Wire Wire Line
	4600 3200 4925 3200
Wire Wire Line
	5225 3200 5275 3200
Connection ~ 4825 3200
Wire Wire Line
	5675 2900 5675 2950
Wire Wire Line
	5575 3350 5575 3550
Wire Wire Line
	4925 3425 4825 3425
Wire Wire Line
	4825 3425 4825 3200
Wire Wire Line
	5225 3425 5575 3425
Connection ~ 5575 3425
Wire Wire Line
	5575 2850 5575 2950
Wire Wire Line
	5575 2900 6400 2900
Connection ~ 5575 2900
Wire Wire Line
	6125 2400 6125 2475
Wire Wire Line
	6125 2475 6050 2475
Wire Wire Line
	5650 2475 5575 2475
Wire Wire Line
	5575 2475 5575 2550
Connection ~ 5675 2900
Wire Wire Line
	6350 2725 6350 2800
Wire Wire Line
	6350 2800 6400 2800
Wire Wire Line
	6350 4125 6350 4200
Wire Wire Line
	6350 4200 6400 4200
Wire Wire Line
	2275 6225 2375 6225
Wire Wire Line
	2375 6225 2375 6300
Wire Wire Line
	2275 6125 2375 6125
Wire Wire Line
	2375 6125 2375 6050
Wire Wire Line
	3500 4925 3550 4925
Wire Wire Line
	3500 5025 3550 5025
Wire Wire Line
	3550 4925 3550 5325
Connection ~ 3550 5025
Wire Wire Line
	3500 5125 3550 5125
Connection ~ 3550 5125
Wire Wire Line
	3500 5225 3550 5225
Connection ~ 3550 5225
Wire Wire Line
	2425 4725 2300 4725
Wire Wire Line
	2450 4825 2375 4825
Wire Wire Line
	2375 4825 2375 5025
Connection ~ 2375 5025
Wire Wire Line
	2425 5350 2375 5350
Wire Wire Line
	2375 5350 2375 5125
Connection ~ 2375 5125
Wire Wire Line
	2425 5450 2300 5450
Wire Wire Line
	2300 5450 2300 5225
Connection ~ 2300 5225
Wire Wire Line
	2650 4925 2250 4925
Wire Wire Line
	2300 4725 2300 4925
Connection ~ 2300 4925
Wire Wire Line
	2250 5025 2650 5025
Wire Wire Line
	2250 5125 2650 5125
Wire Wire Line
	2250 5225 2650 5225
$Comp
L VCC #PWR037
U 1 1
P 2950 4825
F 0 "#PWR037" H 2950 4675 50  0001 C CNN
F 1 "VCC" H 2950 4975 50  0000 C CNN
F 2 "" H 2950 4825 50  0000 C CNN
F 3 "" H 2950 4825 50  0000 C CNN
	1    2950 4825
	1    0    0    -1  
$EndComp
Wire Wire Line
	2950 4825 2950 5225
Wire Wire Line
	2950 5225 3000 5225
Wire Wire Line
	3000 5125 2950 5125
Connection ~ 2950 5125
Wire Wire Line
	3000 5025 2950 5025
Connection ~ 2950 5025
Wire Wire Line
	3000 4925 2950 4925
Connection ~ 2950 4925
$EndSCHEMATC
